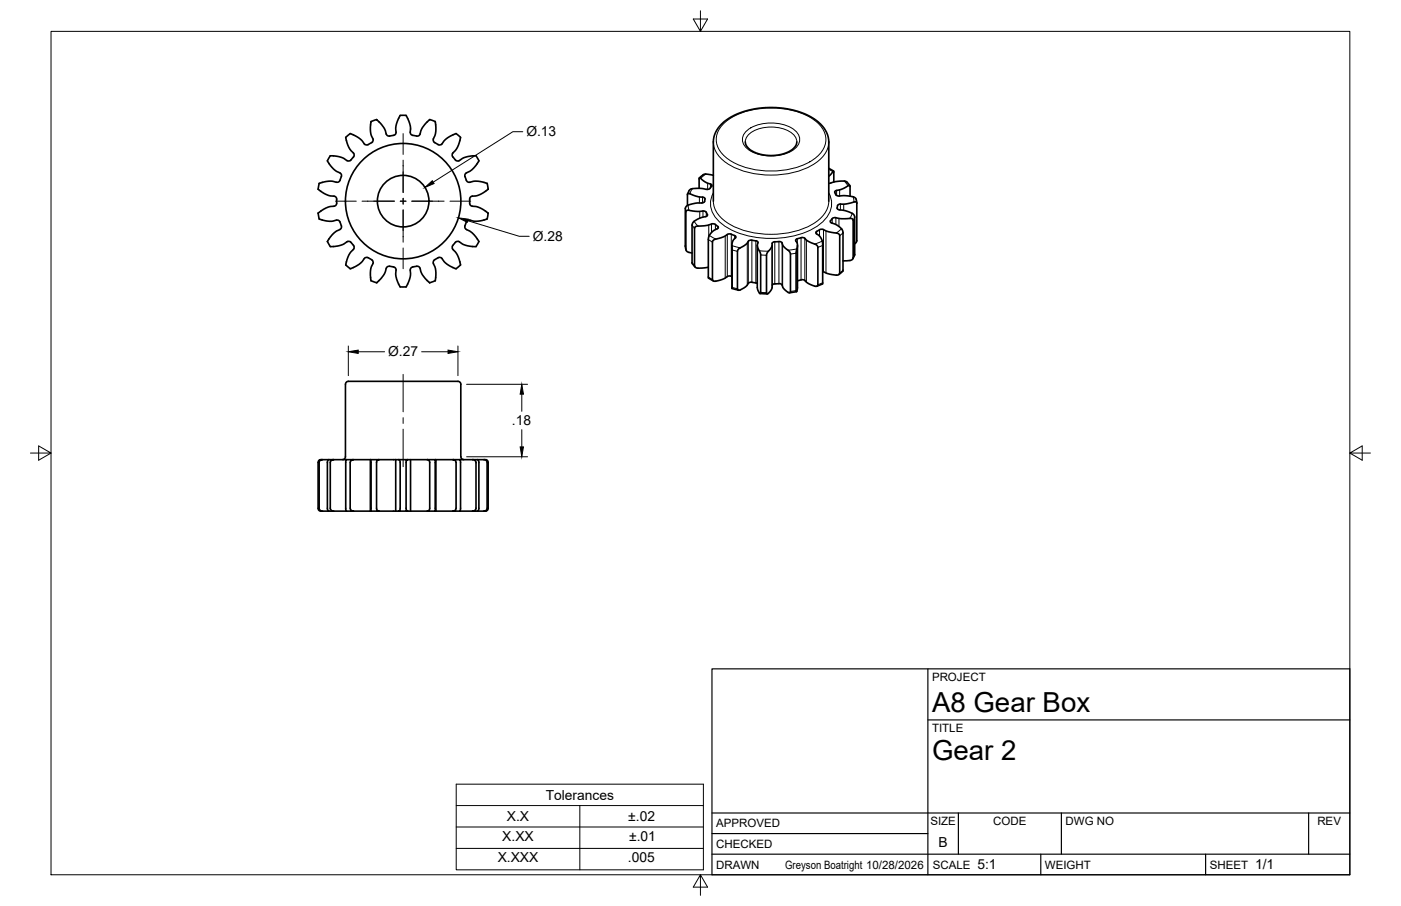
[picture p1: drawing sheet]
<svg xmlns="http://www.w3.org/2000/svg" width="432mm" height="279mm" viewBox="0 0 432 279" stroke-linecap="round" stroke-linejoin="round" font-family="sans-serif">
<!-- layer: Visible -->
<g fill="none" stroke="#000" stroke-width=".51">
<path d="M114.4 37.5l-.2 3.2 .7 2.1M116.1 36.9l2.2 2.4 .7 2a1.79 1.79 0 0 0 2.3 .4M116.1 36.9l-1.7 .6M132.4 36.9l-2.2 2.4-.7 2a1.7 1.7 0 0 1-2.3 .4l-.7-.6-.1-2.5-1.2-3h-1.9l-.1 .2-1.1 2.8v2.2a.88 .88 0 0 1-.8 .9M132.5 36.9l1.7 .6M134.1 37.5l.2 3.2-.7 2.1M98 58.3l2.5 1.7 1.4 .4 1 .1a1.71 1.71 0 0 1 .9 2.2 .88 .88 0 0 1-.9 .9l-1.5 .2-1.1 .4-2.3 1.6M100.9 49.6l1.8 2.4 2 1.3a.88 .88 0 0 1 .5 1.1M101.8 48l3 .4 1.2 .5 .9 .6a.93 .93 0 0 0 1.2-.2M101.8 48l-.9 1.6M103.7 56.2l-2.1-.3-3.2 .6-.3 1.8M105.2 54.4a1.73 1.73 0 0 1-1.5 1.8"/>
<path d="M107.9 41.2l2.6 1.3 1 .8 .7 1M107.9 41.2l-1.3 1.2 .8 2.9 1.5 1.9a1.75 1.75 0 0 1-.7 2.1M114.9 42.8a1.88 1.88 0 0 1-1.8 1.9l-.8-.4M133.6 42.8a1.71 1.71 0 0 0 1.5 1.8 .88 .88 0 0 0 1.1-.3M140.6 41.2l-2.6 1.3-1.1 .8-.7 1M140.6 41.2l1.4 1.1-.9 3-1.5 1.9a1.91 1.91 0 0 0 1 2.4l1-.1M143.3 54.4l.4 1.2M143.7 55.6a.88 .88 0 0 0 1.1 .6M144.8 56.2l1.3-.3h1.2l2.8 .7M146.7 48l-3 .4-1.2 .5-.9 .6M146.7 48l.9 1.6M147.6 49.6l-1.8 2.4-2 1.3a.91 .91 0 0 0-.5 1.1"/>
<path d="M150.2 56.5l.2 1.9-2.4 1.6-1.4 .4-1 .1a1.71 1.71 0 0 0-.9 2.2 .9 .9 0 0 0 .9 .9l1.5 .2 1.1 .4 2.3 1.6M219.3 57.4l-.1-.5-1.8-.8-1.8-1.3-.1 3.3M219.3 57.4l-.7 .9-.6 .1-2.2-.3-2.6 .1-.7 .4-.6 1.3M219.9 54.1l-2.6-.4-1.7 1.2M229.7 43.8l.6 1.5 1.8 1.4 2.3 .9 2.8 .4 3.3-.3 2.7-1 1.8-1.4 .6-1.5M255.4 54.4l1.5-1.7 .1 3.4M255.4 51.9l1.5 .8M255.4 56.5l2.3-.5 2.7-.2 .5 .2 1 1.2M98.1 65.7l.3 1.8 2.8 .7h1.2l1.3-.3a.91 .91 0 0 1 1.1 .6M100.9 74.5l.9 1.6 3-.4 1.2-.5 .9-.6a.9 .9 0 0 1 1.2 .1M104.7 70.8l-2 1.3-1.8 2.4M104.8 68.4l.4 1.2"/>
<path d="M105.2 69.6a.88 .88 0 0 1-.5 1.2M108.2 74.7l.8 1M108.9 76.9l-1.1 1.2-.8 1.7-.4 1.9 .5 .5 .8 .7 1.2-.5 2.2-1.4 .9-1.2a.9 .9 0 0 1 1.3-.3M109 75.7a.88 .88 0 0 1-.1 1.2M113.5 79.5l1.1 .6M135.1 79.5l-1.1 .6M139.6 75.7a.88 .88 0 0 0 0 1.2M139.6 76.9l1.1 1.2 .8 1.7 .5 1.9-.6 .5-.9 .7-1.1-.5-2.2-1.4-1-1.2a.87 .87 0 0 0-1.1-.3M141.6 74.6a1.7 1.7 0 0 0-2.1 1.1M143.7 68.4a1.77 1.77 0 0 0 .1 2.4M143.8 70.8l1.7 1 1.2 1.4 .9 1.3-.5 .9-.4 .7-2.1-.2-1.7-.5-1.3-.8M144.8 67.9a.88 .88 0 0 0-1.1 .6"/>
<path d="M150.1 67.5l-2.8 .7h-1.2l-1.3-.3M150.5 65.7l-.3 1.8M213.3 78l-1.4-.4-.5-.6v-11.8l.6-.4 2.9 .4 1.8-.1a1.21 1.21 0 0 1 1.3 1.5l-3.1 1-1.1 .7-.5 .9v11.9l.9 1.2M216.5 60.8l-1.4-.1-3.1-1-.1 3.7M216.6 60.8l.5 .2 .2 .4M217.2 62.1l-.6 .5h-1.9l-2.1 .5-.8 .3-.5 .5-.1 12 .2 1.1M217.3 61.4l-.1 .7M219.3 69.1l-1.8 .5-2.7 .1-.7 .6v11.9l.8 .5 3.4-.3M219.3 69.1a1.9 1.9 0 0 1 2.1 1.1l-.3 .3M219.9 62v-18.8l.4-1.8 .7-1.4 2.4-2.6 3.7-2.2 5.1-1.5 4.8-.6 5.7 .5 4.7 1.2 2.6 1.3 1.9 1.3 2.4 2.6 .9 2 .2 1.6v18.4M221.1 70.5l-1 .5-1 .9-.6 .8-.2 .9v12l1.6 1M224.2 72.3l-1.4 .8-2.5 .7-.7 .6v11.9l.3 .4h.6l2.2-.6 1.7-.9 1.2 .1"/>
<path d="M225.4 72.2l-1.2 .1M225.4 72.2l1 .5M226.4 72.6l.4 .6-.9 1.1-.3 1.2v13.5v-13.3M230.6 74.4l-.6 .9-2.1 1.2-.6 .8v11.9l.5 .3 1.1-.5 1.2-.8 .5-.8M231.7 74.1l1.6 .2 .3 .5M231.7 74.1h-.6l-.4 .3M233.6 74.9l-.2 1.2 1 2.4-.1 12-.5-.6-.4-1.1v-13.1M238 75.7v13l-.6 1.1-.9 .8-.3-.2v-11.8l.4-.8 1.3-1.7 .1-1a2.6 2.6 0 0 1 2.4-.6l.5 .2 .6 1.3 1.7 1.4 .4 .9-.1 11.9-.4 .1-.6-.4-1.3-1.4a1.16 1.16 0 0 0-1.7-1h-.7M245.7 73.6l-.5 .5 .6 1.3-.4 2.5v12.1l.4-1.1v-13.2M246.9 73.3l-1.2 .3M246.9 73.3l.3-.1a1.42 1.42 0 0 1 1.4 .9l3 1.4 .5 .6v11.8l-.3 .3-.6 .1-2.6-1.3a1.98 1.98 0 0 0-2.8-.4M251.7 71.4l-.2 .5 1.5 1.4 .6 2v12.2l-1.9 .8"/>
<path d="M252.6 70.9l-.9 .5M252.6 70.8l.9-.1 1.8 .8 2.8 .4 .7 .7v11.8l-.4 .4h-.8l-2.5-.4-1.5-.7M256.3 68.8l2.3 1.1 .9 .8 .3 .9v11.9l-1.2 1.1M257.6 60.1l-.3-.9 .3-.4 2-.5 2.2-1.1 .2 .2v3.1M257.6 67.2l1.8 .3 2.9-.1 .7 .4v11.8l-.8 .7-2.4 .2M257.6 67.1a1.49 1.49 0 0 0-1.7 1.4l.4 .3M257.6 60.1l.4 .3h.7M258 64.2l.2-1a1.87 1.87 0 0 1 1.8-.2l3.4-.8 .7 .3v11.8l-.7 .9M258 64.1l.1 .2a1.7 1.7 0 0 0 1.6 .5l3 1 .7 1v11.8l-.5 1.2M258.6 60.5l2.1-.2 2.5 .4 .7 .7 .2 1.2M114.6 80.1a.88 .88 0 0 1 .3 1.2l-.7 2.1 .1 3.2 1.8 .6 2.2-2.4 .7-2a.92 .92 0 0 1 1.1-.7M120.1 82.1l1.2 .2"/>
<path d="M121.3 82.3a.88 .88 0 0 1 .8 1v2.2l1.2 3M125.2 88.5h-1.8M127.2 82.3a.93 .93 0 0 0-.8 1v2.2l-1.2 3M128.4 82.1l-1.2 .2M133.6 81.3l.6 1.4 .1 2.2-.1 1.7-1.1 .4-.7 .2-1.3-1.3-1.1-1.6-.5-1.5a.88 .88 0 0 0-1.1-.7M134 80.1a.88 .88 0 0 0-.4 1.2M225.6 89l2 .5M233 87.2l.4 .2M233 87.3a2.84 2.84 0 0 0-2.3 .1M234.3 90.5l2.2 .1M238.8 87.5l-.8 .4M245.5 90l-2.2 .3"/>
<path d="M98.3 142l1-.2-.6 .1-.3 .6v14.4l.3 .5 .6 .2-.9-.1-.4-.7v-14.3zM99.3 141.8h2.1M99.3 157.6h2.1M101.1 141.9l1.7-.1-.6 .1-.4 .6v14.3l.2 .5 .8 .3h-1.5l-.4-.6v-14.6zM102.8 141.8h4M102.8 157.6h4M106.7 141.8h2.2l-.7 .2-.3 .6v14.1l.3 .7 .7 .2h-2.2l-.1-.4zM108.9 141.8h5.3M108.9 157.6h5.3M114.2 141.8v15.8M114.2 141.8h2.6l-.4 .1-.3 .6v14.4l.3 .5 .4 .2h-2.6zM116.8 157.6h5.2"/>
<path d="M116.8 141.8h5.2M122 141.8h.9M122 157.6h.9M122 141.8v15.8M122.9 141.8h2.7l-.4 .6v14.6l.4 .6h-2.7l.4-.6v-14.6zM125.6 141.8h6.1M125.6 157.6h6.1M126.5 141.8v15.8M131.7 141.8h2.6v15.8h-2.6l.4-.2 .3-.5v-14.4l-.3-.6zM134.3 141.8h5.3M134.3 157.6h5.3M134.3 141.8v15.8"/>
<path d="M139.6 141.8h2.2l.1 .4v14.8l-.1 .6h-2.2l.7-.2 .3-.7v-14.1l-.3-.6zM141.7 141.8h4M141.7 157.6h4M142 140.9v-22.4a1.52 1.52 0 0 0-1.9-.9h-31.7a1.52 1.52 0 0 0-1.9 .9v22.4a.88 .88 0 0 1-.9 .8M142 140.9a.88 .88 0 0 0 .9 .8M145.7 141.8h1.5l.4 .6v14.6l-.5 .6h-1.4l.8-.3 .2-.5v-14.3l-.4-.6zM147.1 141.8h2.1M147.1 157.6h2.1M149.2 141.8l.9 .1 .4 .6v14.3l-.2 .5-.6 .3h-.5l.6-.2 .3-.5v-14.4l-.3-.6z"/>
<circle cx="124.3" cy="62" r="7.9"/>
<circle cx="124.3" cy="62" r="17.8"/>
</g>
<!-- layer: Visible Narrow -->
<g fill="none" stroke="#000" stroke-width=".31">
<path d="M223.3 37.9a23.9 23.9 0 0 1 19.2-4.2 16.6 16.6 0 0 1 11.1 6.2 6.3 6.3 0 0 1-1.6 8.2 23.9 23.9 0 0 1-19.2 4.2 16.6 16.6 0 0 1-11.1-6.1 6.3 6.3 0 0 1 1.6-8.3zM213.3 58.2l-.7 1.5M217.5 53.7l-1.6 1.3M218.1 56.5v1.9M219 56.8v1.1M219.9 59.5a7.4 7.4 0 0 0 2.9 9.8 28.5 28.5 0 0 0 23.1 3.1 15.4 15.4 0 0 0 9.8-6.8 6.5 6.5 0 0 0-.3-6.1M219.9 43.8a9.2 9.2 0 0 0 5.8 7.6 27.9 27.9 0 0 0 25.2-.8 8.7 8.7 0 0 0 4.5-6.8M229.7 43.8a4.9 4.9 0 0 1 4.3-4.1 11.3 11.3 0 0 1 10.7 2l.8 1.3 .1 .8M229.9 40.6a12.6 12.6 0 0 1 15.5 0 3.4 3.4 0 0 1-.6 5.4 12.9 12.9 0 0 1-14.9-.6 3.3 3.3 0 0 1 0-4.8zM255.4 52.2l1.3 .7M257.9 58.7v1.6M258.8 58.5v1.9"/>
<path d="M260.2 55.8l1.2 1.5M211.2 75.8l.2 1.1M211.2 64.3l.2 1M212.1 63.3l.2 1.5M213.3 69.5l.8 .9M213.9 68.3l1.2 1.4M215.6 60.7v1.9M215.7 65.2v2.1M216.5 60.8v1.8M216.7 65.1v1.9M217.7 65.5v1.2M218 66.2v.3"/>
<path d="M218.3 73.9l1.3 .7M218.4 69.4v3.6M218.6 72.6l2 1.1M219.3 69.1v2.6M219.9 62a9.2 9.2 0 0 0 5.8 7.6 27.9 27.9 0 0 0 25.2-.7 8.7 8.7 0 0 0 4.5-6.9M220.5 69.2v1.6M221.2 69.9v.6M223.5 72.8v12.9M224.2 72.3v13M225.4 72.2v13M225.6 75.8l2.5 .6M225.7 77.1l1.6 .4"/>
<path d="M226.4 72.6v1M230.3 75v12.9M230.6 74.4v13M231.7 74.1v13M233 74.3v12.9M234 77.3l2.8 .2M234.5 78.6l1.8 .1M238.8 74.6v12.9M240.1 74.5v13M241 74.9v13M241.2 75.5v13M245.4 78.1l-1.8 .2"/>
<path d="M245.6 76.8l-2.7 .4M245.7 73.6v1.5M246.9 73.3v13M248.1 73.5v13M248.5 74v13M251.7 71.4v.7M252.6 70.9v1.9M253.4 74.4l-2.2 .9M253.6 75.7l-1.5 .6M253.8 70.8v13M254.6 71.2v13M256 68.1v.5"/>
<path d="M256.5 67.4v1.4M257.6 67.2v2M258 64.2v.1M258.1 63.4v1.1M258.6 67.4v2.5M259 62.9v1.8M259.4 70.5l-1.6 1.4M259.9 71.8l-1.1 .9M260 63v1.9M262.7 65.8l-.7 1.5M263 60.7l.2 1.6M263.4 78.5l-.4 1"/>
<path d="M263.5 66.9l-.5 1M213.3 81l.8 .9M218.3 85.4l1.3 .8M225.7 88.6l1.6 .5M234.4 90.2l1.8 .1M245.4 89.6l-1.8 .3M253.6 87.2l-1.5 .6M259.8 83.3l-1 .9"/>
</g>
<!-- layer: Border -->
<path d="M15.7 9.7h400.3v260.1h-400.3zM215.9 3.3v6.4l-2.2-3.8h4.4l-2.2 3.8M9.4 139.7h6.3l-3.8-2.2v4.4l3.8-2.2M416 139.7l3.8 2.2v-4.4l-3.8 2.2h6.4M215.9 269.8l2.2 3.8h-4.4l2.2-3.8v6.3" fill="none" stroke="#000" stroke-width=".31"/>
<!-- layer: Titleblock -->
<path d="M219.4 206.3h196.6v63.5h-196.6zM286 206.3v63.5M286 222h130M219.4 257.1h66.6M219.4 250.7h196.6M295.4 250.7v12.7M327.1 250.7v12.7M403.3 250.7v12.7M219.4 263.4h196.6M320.8 263.4v6.4M371.6 263.4v6.4" fill="none" stroke="#000" stroke-width=".36"/>
<!-- layer: Smart Centers -->
<g fill="none" stroke="#000" stroke-width=".31">
<path d="M124.2 41.2v6.4M124.2 49.4v10M103.4 62h6.4M111.6 62h10M123.4 62h1.7M124.2 61.2v1.7M124.2 64.7v10M124.2 76.5v6.4M126.9 62h10M138.7 62h6.4M124.2 115.5v11.5M124.2 128.8v1.8"/>
<path d="M124.2 132.4v11.5"/>
</g>
<!-- layer: Custom Tables -->
<path d="M140.6 241.8h76.2v26.4h-76.2zM140.6 248.4h76.2M140.6 255h76.2M178.7 248.4v19.8M140.6 261.6h76.2" fill="none" stroke="#000" stroke-width=".31"/>
<!-- layer: FD_Dimensions -->
<path d="M161.1 40.6h-3l-24.6 15.6M144.2 68.1l15.9 4.8h3M107.4 106.7v9.1M110.4 108.5h8.1M129.9 108.5h8.2M141.1 106.7v9.1M143.8 118.5h18.8M160.8 121.6v5.3M160.8 132.5v5.3M143.8 140.9h18.8" fill="none" stroke="#000" stroke-width=".31"/>
<path d="M131 57.8l2.2-2.1 .6 .9zM141.3 67.2l3 .4-.3 1zM107.4 108.5l3-.5v1zM138.1 108l3 .5-3 .5zM160.3 137.8h1l-.5 3.1zM160.8 118.5l.5 3.1h-1z" fill="#000" stroke="#000" stroke-width=".31"/>
<g font-size="8.5">
<text x="287.3" y="219.5">A8 Gear Box</text>
<text x="287.3" y="234.5">Gear 2</text>
</g>
<g font-size="4.3">
<text x="162.2" y="42.1">Ø.13</text>
<text x="164.2" y="74.3">Ø.28</text>
<text x="119.6" y="109.9">Ø.27</text>
<text x="157.8" y="131.2">.18</text>
<text x="168.2" y="246.6">Tolerances</text>
<text x="156.2" y="253.3">X.X</text>
<text x="193.7" y="253.2">±.02</text>
<text x="154.8" y="259.4">X.XX</text>
<text x="193.9" y="259.4">±.01</text>
<text x="289.3" y="261.2">B</text>
<text x="153.4" y="266">X.XXX</text>
<text x="193.5" y="266">.005</text>
<text x="301.2" y="268.1">5:1</text>
<text x="386.8" y="268.1">1/1</text>
</g>
<g font-size="3.5">
<text x="287.3" y="210.1">PROJECT</text>
<text x="287.3" y="225.8">TITLE</text>
<text x="220.7" y="255.2">APPROVED</text>
<text x="286.7" y="254.5">SIZE</text>
<text x="306.1" y="254.5">CODE</text>
<text x="328.4" y="254.5">DWG NO</text>
<text x="406" y="254.5">REV</text>
<text x="220.7" y="261.5">CHECKED</text>
<text x="220.7" y="267.9">DRAWN</text>
<text x="242" y="267.9">Greyson Boatright 10/28/2026</text>
<text x="287.5" y="267.9">SCALE</text>
<text x="322.1" y="267.9">WEIGHT</text>
<text x="372.9" y="267.9">SHEET</text>
</g>
</svg>
